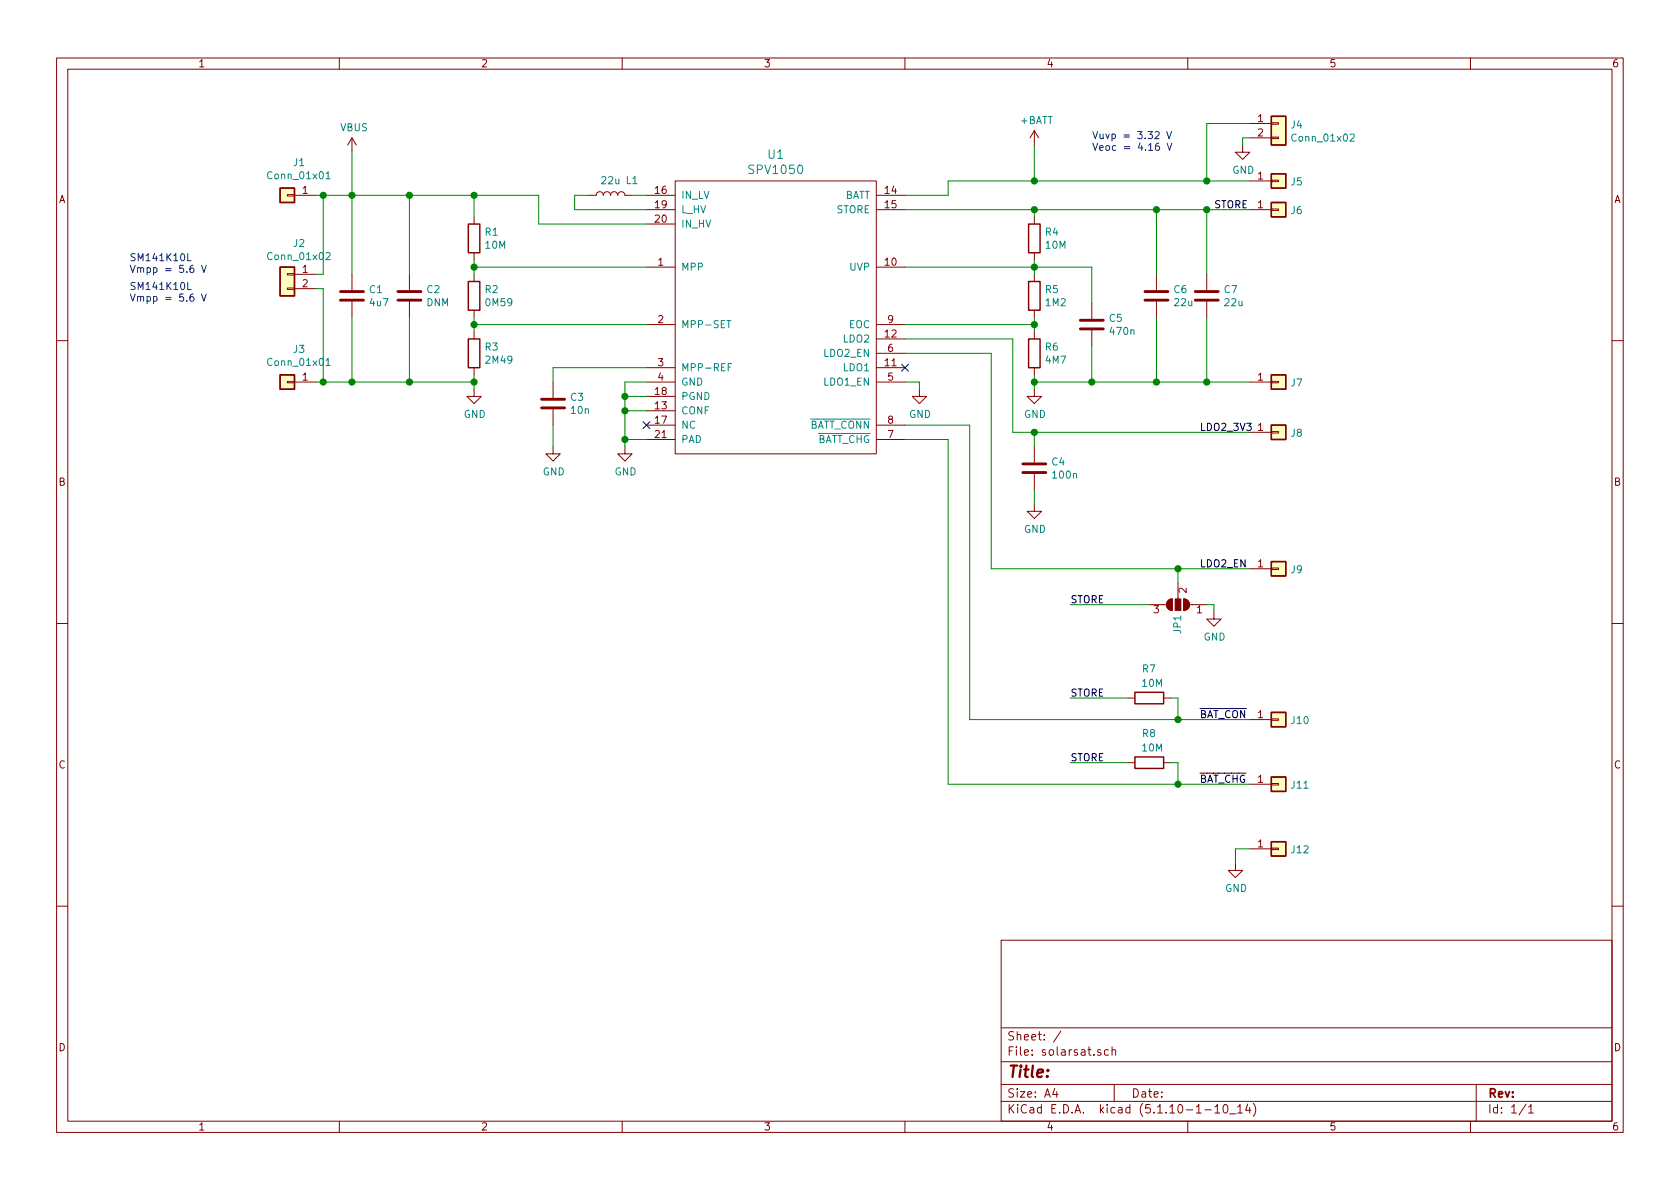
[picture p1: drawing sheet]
EESchema Schematic File Version 4
EELAYER 30 0
EELAYER END
$Descr A4 11693 8268
encoding utf-8
Sheet 1 1
Title ""
Date ""
Rev ""
Comp ""
Comment1 ""
Comment2 ""
Comment3 ""
Comment4 ""
$EndDescr
$Comp
L spv:SPV1050 U1
U 1 1
P 5400 2200
F 0 "U1" H 5400 3337 60  0000 C CNN
F 1 "SPV1050" H 5400 3231 60  0000 C CNN
F 2 "Package_DFN_QFN:QFN-20-1EP_3x3mm_P0.4mm_EP1.65x1.65mm" H 5400 3231 60  0001 C CNN
F 3 "" H 5400 2200 60  0000 C CNN
	1    5400 2200
	1    0    0    -1  
$EndComp
$Comp
L Device:L L1
U 1 1
P 4250 1350
F 0 "L1" V 4350 1200 50  0000 C CNN
F 1 "22u" V 4349 1350 50  0000 C CNN
F 2 "we-lqs:WE-LQS" H 4250 1350 50  0001 C CNN
F 3 "~" H 4250 1350 50  0001 C CNN
	1    4250 1350
	0    -1   -1   0   
$EndComp
Wire Wire Line
	4400 1350 4500 1350
Wire Wire Line
	4100 1350 4000 1350
$Comp
L Device:R R1
U 1 1
P 3300 1650
F 0 "R1" H 3370 1696 50  0000 L CNN
F 1 "10M" H 3370 1605 50  0000 L CNN
F 2 "Resistor_SMD:R_0402_1005Metric_Pad0.72x0.64mm_HandSolder" V 3230 1650 50  0001 C CNN
F 3 "~" H 3300 1650 50  0001 C CNN
	1    3300 1650
	1    0    0    -1  
$EndComp
$Comp
L power:VBUS #PWR01
U 1 1
P 2450 1050
F 0 "#PWR01" H 2450 900 50  0001 C CNN
F 1 "VBUS" H 2465 1223 50  0000 C CNN
F 2 "" H 2450 1050 50  0001 C CNN
F 3 "" H 2450 1050 50  0001 C CNN
	1    2450 1050
	1    0    0    -1  
$EndComp
$Comp
L power:GND #PWR02
U 1 1
P 3300 2700
F 0 "#PWR02" H 3300 2450 50  0001 C CNN
F 1 "GND" H 3305 2527 50  0000 C CNN
F 2 "" H 3300 2700 50  0001 C CNN
F 3 "" H 3300 2700 50  0001 C CNN
	1    3300 2700
	1    0    0    -1  
$EndComp
$Comp
L Device:C C3
U 1 1
P 3850 2800
F 0 "C3" H 3965 2846 50  0000 L CNN
F 1 "10n" H 3965 2755 50  0000 L CNN
F 2 "Capacitor_SMD:C_0402_1005Metric_Pad0.74x0.62mm_HandSolder" H 3888 2650 50  0001 C CNN
F 3 "~" H 3850 2800 50  0001 C CNN
	1    3850 2800
	1    0    0    -1  
$EndComp
$Comp
L power:GND #PWR03
U 1 1
P 3850 3100
F 0 "#PWR03" H 3850 2850 50  0001 C CNN
F 1 "GND" H 3855 2927 50  0000 C CNN
F 2 "" H 3850 3100 50  0001 C CNN
F 3 "" H 3850 3100 50  0001 C CNN
	1    3850 3100
	1    0    0    -1  
$EndComp
Wire Wire Line
	3850 3100 3850 2950
$Comp
L Device:C C1
U 1 1
P 2450 2050
F 0 "C1" H 2565 2096 50  0000 L CNN
F 1 "4u7" H 2565 2005 50  0000 L CNN
F 2 "Capacitor_SMD:C_1206_3216Metric_Pad1.33x1.80mm_HandSolder" H 2488 1900 50  0001 C CNN
F 3 "~" H 2450 2050 50  0001 C CNN
	1    2450 2050
	1    0    0    -1  
$EndComp
Wire Wire Line
	2450 2650 2450 2200
Wire Wire Line
	2450 1050 2450 1350
Connection ~ 2450 1350
Wire Wire Line
	2450 1350 2450 1900
Wire Wire Line
	3300 1500 3300 1350
Wire Wire Line
	7200 1450 7200 1500
Wire Wire Line
	7200 1850 7200 1800
Wire Wire Line
	7200 1900 7200 1850
Connection ~ 7200 1850
Wire Wire Line
	7200 2250 7200 2200
Wire Wire Line
	7200 2300 7200 2250
Connection ~ 7200 2250
$Comp
L power:GND #PWR07
U 1 1
P 7200 2700
F 0 "#PWR07" H 7200 2450 50  0001 C CNN
F 1 "GND" H 7205 2527 50  0000 C CNN
F 2 "" H 7200 2700 50  0001 C CNN
F 3 "" H 7200 2700 50  0001 C CNN
	1    7200 2700
	1    0    0    -1  
$EndComp
Wire Wire Line
	7200 2700 7200 2650
$Comp
L Device:C C6
U 1 1
P 8050 2050
F 0 "C6" H 8165 2096 50  0000 L CNN
F 1 "22u" H 8165 2005 50  0000 L CNN
F 2 "Capacitor_SMD:C_1206_3216Metric_Pad1.33x1.80mm_HandSolder" H 8088 1900 50  0001 C CNN
F 3 "~" H 8050 2050 50  0001 C CNN
	1    8050 2050
	1    0    0    -1  
$EndComp
Wire Wire Line
	7200 1450 8050 1450
Wire Wire Line
	8050 1450 8050 1900
Connection ~ 7200 1450
Wire Wire Line
	7200 2650 7600 2650
Wire Wire Line
	8050 2650 8050 2200
Connection ~ 7200 2650
Wire Wire Line
	7200 2650 7200 2600
$Comp
L Connector_Generic:Conn_01x01 J5
U 1 1
P 8900 1250
F 0 "J5" H 8980 1246 50  0000 L CNN
F 1 "Conn_01x01" H 8980 1201 50  0001 L CNN
F 2 "TestPoint:TestPoint_Pad_D2.0mm" H 8900 1250 50  0001 C CNN
F 3 "~" H 8900 1250 50  0001 C CNN
	1    8900 1250
	1    0    0    -1  
$EndComp
$Comp
L power:+BATT #PWR06
U 1 1
P 7200 1000
F 0 "#PWR06" H 7200 850 50  0001 C CNN
F 1 "+BATT" H 7215 1173 50  0000 C CNN
F 2 "" H 7200 1000 50  0001 C CNN
F 3 "" H 7200 1000 50  0001 C CNN
	1    7200 1000
	1    0    0    -1  
$EndComp
Wire Wire Line
	7200 1000 7200 1250
$Comp
L Connector_Generic:Conn_01x01 J1
U 1 1
P 2000 1350
F 0 "J1" H 1918 1125 50  0000 C CNN
F 1 "Conn_01x01" H 1918 1216 50  0000 C CNN
F 2 "TestPoint:TestPoint_Pad_D2.0mm" H 2000 1350 50  0001 C CNN
F 3 "~" H 2000 1350 50  0001 C CNN
	1    2000 1350
	-1   0    0    1   
$EndComp
Wire Wire Line
	2450 1350 2250 1350
$Comp
L Connector_Generic:Conn_01x01 J9
U 1 1
P 8900 3950
F 0 "J9" H 8980 3946 50  0000 L CNN
F 1 "Conn_01x01" H 8980 3901 50  0001 L CNN
F 2 "TestPoint:TestPoint_Pad_D2.0mm" H 8900 3950 50  0001 C CNN
F 3 "~" H 8900 3950 50  0001 C CNN
	1    8900 3950
	1    0    0    -1  
$EndComp
$Comp
L Connector_Generic:Conn_01x01 J8
U 1 1
P 8900 3000
F 0 "J8" H 8980 2996 50  0000 L CNN
F 1 "Conn_01x01" H 8980 2951 50  0001 L CNN
F 2 "TestPoint:TestPoint_Pad_D2.0mm" H 8900 3000 50  0001 C CNN
F 3 "~" H 8900 3000 50  0001 C CNN
	1    8900 3000
	1    0    0    -1  
$EndComp
$Comp
L Connector_Generic:Conn_01x01 J10
U 1 1
P 8900 5000
F 0 "J10" H 8980 4996 50  0000 L CNN
F 1 "Conn_01x01" H 8980 4951 50  0001 L CNN
F 2 "TestPoint:TestPoint_Pad_D2.0mm" H 8900 5000 50  0001 C CNN
F 3 "~" H 8900 5000 50  0001 C CNN
	1    8900 5000
	1    0    0    -1  
$EndComp
$Comp
L Connector_Generic:Conn_01x01 J11
U 1 1
P 8900 5450
F 0 "J11" H 8980 5446 50  0000 L CNN
F 1 "Conn_01x01" H 8980 5401 50  0001 L CNN
F 2 "TestPoint:TestPoint_Pad_D2.0mm" H 8900 5450 50  0001 C CNN
F 3 "~" H 8900 5450 50  0001 C CNN
	1    8900 5450
	1    0    0    -1  
$EndComp
$Comp
L Device:R R2
U 1 1
P 3300 2050
F 0 "R2" H 3370 2096 50  0000 L CNN
F 1 "0M59" H 3370 2005 50  0000 L CNN
F 2 "Resistor_SMD:R_0402_1005Metric_Pad0.72x0.64mm_HandSolder" V 3230 2050 50  0001 C CNN
F 3 "~" H 3300 2050 50  0001 C CNN
	1    3300 2050
	1    0    0    -1  
$EndComp
$Comp
L Device:R R3
U 1 1
P 3300 2450
F 0 "R3" H 3370 2496 50  0000 L CNN
F 1 "2M49" H 3370 2405 50  0000 L CNN
F 2 "Resistor_SMD:R_0402_1005Metric_Pad0.72x0.64mm_HandSolder" V 3230 2450 50  0001 C CNN
F 3 "~" H 3300 2450 50  0001 C CNN
	1    3300 2450
	1    0    0    -1  
$EndComp
$Comp
L Device:R R4
U 1 1
P 7200 1650
F 0 "R4" H 7270 1696 50  0000 L CNN
F 1 "10M" H 7270 1605 50  0000 L CNN
F 2 "Resistor_SMD:R_0402_1005Metric_Pad0.72x0.64mm_HandSolder" V 7130 1650 50  0001 C CNN
F 3 "~" H 7200 1650 50  0001 C CNN
	1    7200 1650
	1    0    0    -1  
$EndComp
$Comp
L Device:R R5
U 1 1
P 7200 2050
F 0 "R5" H 7270 2096 50  0000 L CNN
F 1 "1M2" H 7270 2005 50  0000 L CNN
F 2 "Resistor_SMD:R_0402_1005Metric_Pad0.72x0.64mm_HandSolder" V 7130 2050 50  0001 C CNN
F 3 "~" H 7200 2050 50  0001 C CNN
	1    7200 2050
	1    0    0    -1  
$EndComp
$Comp
L Device:R R6
U 1 1
P 7200 2450
F 0 "R6" H 7270 2496 50  0000 L CNN
F 1 "4M7" H 7270 2405 50  0000 L CNN
F 2 "Resistor_SMD:R_0402_1005Metric_Pad0.72x0.64mm_HandSolder" V 7130 2450 50  0001 C CNN
F 3 "~" H 7200 2450 50  0001 C CNN
	1    7200 2450
	1    0    0    -1  
$EndComp
Text Notes 900  2100 0    50   ~ 0
SM141K10L\nVmpp = 5.6 V
Text Notes 900  1900 0    50   ~ 0
SM141K10L\nVmpp = 5.6 V
$Comp
L Connector_Generic:Conn_01x01 J7
U 1 1
P 8900 2650
F 0 "J7" H 8980 2646 50  0000 L CNN
F 1 "Conn_01x01" H 8980 2601 50  0001 L CNN
F 2 "TestPoint:TestPoint_Pad_D2.0mm" H 8900 2650 50  0001 C CNN
F 3 "~" H 8900 2650 50  0001 C CNN
	1    8900 2650
	1    0    0    -1  
$EndComp
$Comp
L Device:C C7
U 1 1
P 8400 2050
F 0 "C7" H 8515 2096 50  0000 L CNN
F 1 "22u" H 8515 2005 50  0000 L CNN
F 2 "Capacitor_SMD:C_1206_3216Metric_Pad1.33x1.80mm_HandSolder" H 8438 1900 50  0001 C CNN
F 3 "~" H 8400 2050 50  0001 C CNN
	1    8400 2050
	1    0    0    -1  
$EndComp
Wire Wire Line
	8400 1900 8400 1450
Wire Wire Line
	8400 1450 8050 1450
Connection ~ 8050 1450
Wire Wire Line
	8050 2650 8400 2650
Wire Wire Line
	8400 2650 8400 2200
Connection ~ 8050 2650
Wire Wire Line
	2200 2650 2250 2650
Connection ~ 2450 2650
$Comp
L Device:C C4
U 1 1
P 7200 3250
F 0 "C4" H 7315 3296 50  0000 L CNN
F 1 "100n" H 7315 3205 50  0000 L CNN
F 2 "Capacitor_SMD:C_0402_1005Metric_Pad0.74x0.62mm_HandSolder" H 7238 3100 50  0001 C CNN
F 3 "~" H 7200 3250 50  0001 C CNN
	1    7200 3250
	1    0    0    -1  
$EndComp
Text Label 8350 3000 0    50   ~ 0
LDO2_3V3
$Comp
L power:GND #PWR08
U 1 1
P 7200 3500
F 0 "#PWR08" H 7200 3250 50  0001 C CNN
F 1 "GND" H 7205 3327 50  0000 C CNN
F 2 "" H 7200 3500 50  0001 C CNN
F 3 "" H 7200 3500 50  0001 C CNN
	1    7200 3500
	1    0    0    -1  
$EndComp
Text Notes 7600 1050 0    50   ~ 0
Vuvp = 3.32 V\nVeoc = 4.16 V
Wire Wire Line
	4500 2550 3850 2550
Wire Wire Line
	3850 2550 3850 2650
Wire Wire Line
	3300 2250 3300 2300
Wire Wire Line
	3300 2250 3300 2200
Connection ~ 3300 2250
Wire Wire Line
	4350 2650 4500 2650
Wire Wire Line
	4500 2750 4350 2750
Wire Wire Line
	4500 2850 4350 2850
Wire Wire Line
	4350 2850 4350 3050
$Comp
L power:GND #PWR04
U 1 1
P 4350 3100
F 0 "#PWR04" H 4350 2850 50  0001 C CNN
F 1 "GND" H 4355 2927 50  0000 C CNN
F 2 "" H 4350 3100 50  0001 C CNN
F 3 "" H 4350 3100 50  0001 C CNN
	1    4350 3100
	1    0    0    -1  
$EndComp
Wire Wire Line
	4500 3050 4350 3050
Connection ~ 4350 3050
Wire Wire Line
	4350 3050 4350 3100
Wire Wire Line
	4350 2650 4350 2750
Wire Wire Line
	4350 2750 4350 2850
Connection ~ 4350 2750
Connection ~ 4350 2850
Wire Wire Line
	3750 1350 3750 1550
Wire Wire Line
	4000 1350 4000 1450
Wire Wire Line
	4000 1450 4500 1450
Wire Wire Line
	3750 1550 4500 1550
Wire Wire Line
	3750 1350 3300 1350
Wire Wire Line
	4500 2250 3300 2250
Wire Wire Line
	3300 1800 3300 1850
Wire Wire Line
	4500 1850 3300 1850
Connection ~ 3300 1850
Wire Wire Line
	3300 1850 3300 1900
NoConn ~ 4500 2950
$Comp
L Device:C C5
U 1 1
P 7600 2250
F 0 "C5" H 7715 2296 50  0000 L CNN
F 1 "470n" H 7715 2205 50  0000 L CNN
F 2 "Capacitor_SMD:C_0603_1608Metric_Pad1.08x0.95mm_HandSolder" H 7638 2100 50  0001 C CNN
F 3 "~" H 7600 2250 50  0001 C CNN
	1    7600 2250
	1    0    0    -1  
$EndComp
Wire Wire Line
	7200 1850 7600 1850
Wire Wire Line
	7600 1850 7600 2100
Wire Wire Line
	7600 2400 7600 2650
Connection ~ 7600 2650
Wire Wire Line
	7600 2650 8050 2650
Wire Wire Line
	7050 2350 7050 3000
Wire Wire Line
	7050 3000 7200 3000
Wire Wire Line
	6300 2350 7050 2350
Wire Wire Line
	6300 1450 7200 1450
Wire Wire Line
	6300 1850 7200 1850
Wire Wire Line
	6300 2250 7200 2250
Wire Wire Line
	7200 3100 7200 3000
$Comp
L Jumper:SolderJumper_3_Open JP1
U 1 1
P 8200 4200
F 0 "JP1" V 8200 4267 50  0000 L CNN
F 1 "SolderJumper_3_Open" V 8155 4267 50  0001 L CNN
F 2 "Jumper:SolderJumper-3_P1.3mm_Open_RoundedPad1.0x1.5mm_NumberLabels" H 8200 4200 50  0001 C CNN
F 3 "~" H 8200 4200 50  0001 C CNN
	1    8200 4200
	-1   0    0    1   
$EndComp
Text Label 8350 3950 0    50   ~ 0
LDO2_EN
$Comp
L power:GND #PWR09
U 1 1
P 8450 4250
F 0 "#PWR09" H 8450 4000 50  0001 C CNN
F 1 "GND" H 8455 4077 50  0000 C CNN
F 2 "" H 8450 4250 50  0001 C CNN
F 3 "" H 8450 4250 50  0001 C CNN
	1    8450 4250
	1    0    0    -1  
$EndComp
Wire Wire Line
	7200 3400 7200 3500
Connection ~ 7200 3000
Wire Wire Line
	7200 3000 8700 3000
Text Label 7450 4200 0    50   ~ 0
STORE
$Comp
L Connector_Generic:Conn_01x01 J6
U 1 1
P 8900 1450
F 0 "J6" H 8980 1446 50  0000 L CNN
F 1 "Conn_01x01" H 8980 1401 50  0001 L CNN
F 2 "TestPoint:TestPoint_Pad_D2.0mm" H 8900 1450 50  0001 C CNN
F 3 "~" H 8900 1450 50  0001 C CNN
	1    8900 1450
	1    0    0    -1  
$EndComp
Wire Wire Line
	8700 1450 8400 1450
Connection ~ 8400 1450
Text Label 8450 1450 0    50   ~ 0
STORE
Wire Wire Line
	8700 1250 8400 1250
Wire Wire Line
	7200 1250 6600 1250
Wire Wire Line
	6600 1250 6600 1350
Wire Wire Line
	6600 1350 6300 1350
Connection ~ 7200 1250
$Comp
L Device:R R7
U 1 1
P 8000 4850
F 0 "R7" V 8200 4800 50  0000 L CNN
F 1 "10M" V 8100 4750 50  0000 L CNN
F 2 "Resistor_SMD:R_0402_1005Metric_Pad0.72x0.64mm_HandSolder" V 7930 4850 50  0001 C CNN
F 3 "~" H 8000 4850 50  0001 C CNN
	1    8000 4850
	0    -1   -1   0   
$EndComp
Wire Wire Line
	8700 2650 8400 2650
Connection ~ 8400 2650
Wire Wire Line
	6300 3050 6600 3050
Text Label 8350 5000 0    50   ~ 0
~BAT_CON
Text Label 8350 5450 0    50   ~ 0
~BAT_CHG
Wire Wire Line
	8150 4850 8200 4850
Wire Wire Line
	8200 4850 8200 5000
Connection ~ 8200 5000
Wire Wire Line
	7850 4850 7450 4850
Text Label 7450 4850 0    50   ~ 0
STORE
$Comp
L Device:R R8
U 1 1
P 8000 5300
F 0 "R8" V 8200 5250 50  0000 L CNN
F 1 "10M" V 8100 5200 50  0000 L CNN
F 2 "Resistor_SMD:R_0402_1005Metric_Pad0.72x0.64mm_HandSolder" V 7930 5300 50  0001 C CNN
F 3 "~" H 8000 5300 50  0001 C CNN
	1    8000 5300
	0    -1   -1   0   
$EndComp
Wire Wire Line
	8150 5300 8200 5300
Wire Wire Line
	8200 5300 8200 5450
Wire Wire Line
	7850 5300 7450 5300
Text Label 7450 5300 0    50   ~ 0
STORE
Wire Wire Line
	6750 2950 6750 5000
Wire Wire Line
	6300 2950 6750 2950
Wire Wire Line
	6600 5450 6600 3050
Wire Wire Line
	6750 5000 8200 5000
Wire Wire Line
	8200 5000 8700 5000
Wire Wire Line
	8200 5450 8700 5450
Wire Wire Line
	8200 5450 6600 5450
Connection ~ 8200 5450
$Comp
L Connector_Generic:Conn_01x01 J12
U 1 1
P 8900 5900
F 0 "J12" H 8980 5896 50  0000 L CNN
F 1 "Conn_01x01" H 8980 5851 50  0001 L CNN
F 2 "TestPoint:TestPoint_Pad_D2.0mm" H 8900 5900 50  0001 C CNN
F 3 "~" H 8900 5900 50  0001 C CNN
	1    8900 5900
	1    0    0    -1  
$EndComp
$Comp
L power:GND #PWR010
U 1 1
P 8600 6000
F 0 "#PWR010" H 8600 5750 50  0001 C CNN
F 1 "GND" H 8605 5827 50  0000 C CNN
F 2 "" H 8600 6000 50  0001 C CNN
F 3 "" H 8600 6000 50  0001 C CNN
	1    8600 6000
	1    0    0    -1  
$EndComp
Wire Wire Line
	8600 6000 8600 5900
Wire Wire Line
	8600 5900 8700 5900
$Comp
L Connector_Generic:Conn_01x02 J2
U 1 1
P 2000 1900
F 0 "J2" H 1918 2117 50  0000 C CNN
F 1 "Conn_01x02" H 1918 2026 50  0000 C CNN
F 2 "Connector_JST:JST_PH_S2B-PH-SM4-TB_1x02-1MP_P2.00mm_Horizontal" H 2000 1900 50  0001 C CNN
F 3 "~" H 2000 1900 50  0001 C CNN
	1    2000 1900
	-1   0    0    -1  
$EndComp
$Comp
L Connector_Generic:Conn_01x01 J3
U 1 1
P 2000 2650
F 0 "J3" H 1918 2425 50  0000 C CNN
F 1 "Conn_01x01" H 1918 2516 50  0000 C CNN
F 2 "TestPoint:TestPoint_Pad_D2.0mm" H 2000 2650 50  0001 C CNN
F 3 "~" H 2000 2650 50  0001 C CNN
	1    2000 2650
	-1   0    0    1   
$EndComp
Wire Wire Line
	2200 2000 2250 2000
Wire Wire Line
	2250 2000 2250 2650
Connection ~ 2250 2650
Wire Wire Line
	2250 2650 2450 2650
Wire Wire Line
	2200 1900 2250 1900
Wire Wire Line
	2250 1900 2250 1350
Connection ~ 2250 1350
Wire Wire Line
	2250 1350 2200 1350
$Comp
L Connector_Generic:Conn_01x02 J4
U 1 1
P 8900 850
F 0 "J4" H 8980 842 50  0000 L CNN
F 1 "Conn_01x02" H 8980 751 50  0000 L CNN
F 2 "Connector_JST:JST_PH_S2B-PH-SM4-TB_1x02-1MP_P2.00mm_Horizontal" H 8900 850 50  0001 C CNN
F 3 "~" H 8900 850 50  0001 C CNN
	1    8900 850 
	1    0    0    -1  
$EndComp
$Comp
L power:GND #PWR011
U 1 1
P 8650 1000
F 0 "#PWR011" H 8650 750 50  0001 C CNN
F 1 "GND" H 8655 827 50  0000 C CNN
F 2 "" H 8650 1000 50  0001 C CNN
F 3 "" H 8650 1000 50  0001 C CNN
	1    8650 1000
	1    0    0    -1  
$EndComp
Wire Wire Line
	8700 950  8650 950 
Wire Wire Line
	8650 950  8650 1000
Wire Wire Line
	8700 850  8400 850 
Wire Wire Line
	8400 850  8400 1250
Connection ~ 8400 1250
Wire Wire Line
	8400 1250 7200 1250
Wire Wire Line
	3300 2600 3300 2650
Connection ~ 3300 1350
Wire Wire Line
	2450 2650 2850 2650
Connection ~ 3300 2650
Wire Wire Line
	3300 2650 3300 2700
$Comp
L Device:C C2
U 1 1
P 2850 2050
F 0 "C2" H 2965 2096 50  0000 L CNN
F 1 "DNM" H 2965 2005 50  0000 L CNN
F 2 "Capacitor_SMD:C_0805_2012Metric_Pad1.18x1.45mm_HandSolder" H 2888 1900 50  0001 C CNN
F 3 "~" H 2850 2050 50  0001 C CNN
	1    2850 2050
	1    0    0    -1  
$EndComp
Wire Wire Line
	2850 1900 2850 1350
Wire Wire Line
	2450 1350 2850 1350
Connection ~ 2850 1350
Wire Wire Line
	2850 1350 3300 1350
Wire Wire Line
	2850 2200 2850 2650
Connection ~ 2850 2650
Wire Wire Line
	2850 2650 3300 2650
NoConn ~ 6300 2550
$Comp
L power:GND #PWR05
U 1 1
P 6400 2700
F 0 "#PWR05" H 6400 2450 50  0001 C CNN
F 1 "GND" H 6405 2527 50  0000 C CNN
F 2 "" H 6400 2700 50  0001 C CNN
F 3 "" H 6400 2700 50  0001 C CNN
	1    6400 2700
	1    0    0    -1  
$EndComp
Wire Wire Line
	6300 2650 6400 2650
Wire Wire Line
	6400 2650 6400 2700
Wire Wire Line
	8400 4200 8450 4200
Wire Wire Line
	8450 4200 8450 4250
Wire Wire Line
	8200 3950 8200 4050
Wire Wire Line
	8200 3950 8700 3950
Wire Wire Line
	6900 2450 6900 3950
Wire Wire Line
	6900 3950 8200 3950
Wire Wire Line
	6300 2450 6900 2450
Connection ~ 8200 3950
Wire Wire Line
	8000 4200 7450 4200
$EndSCHEMATC
